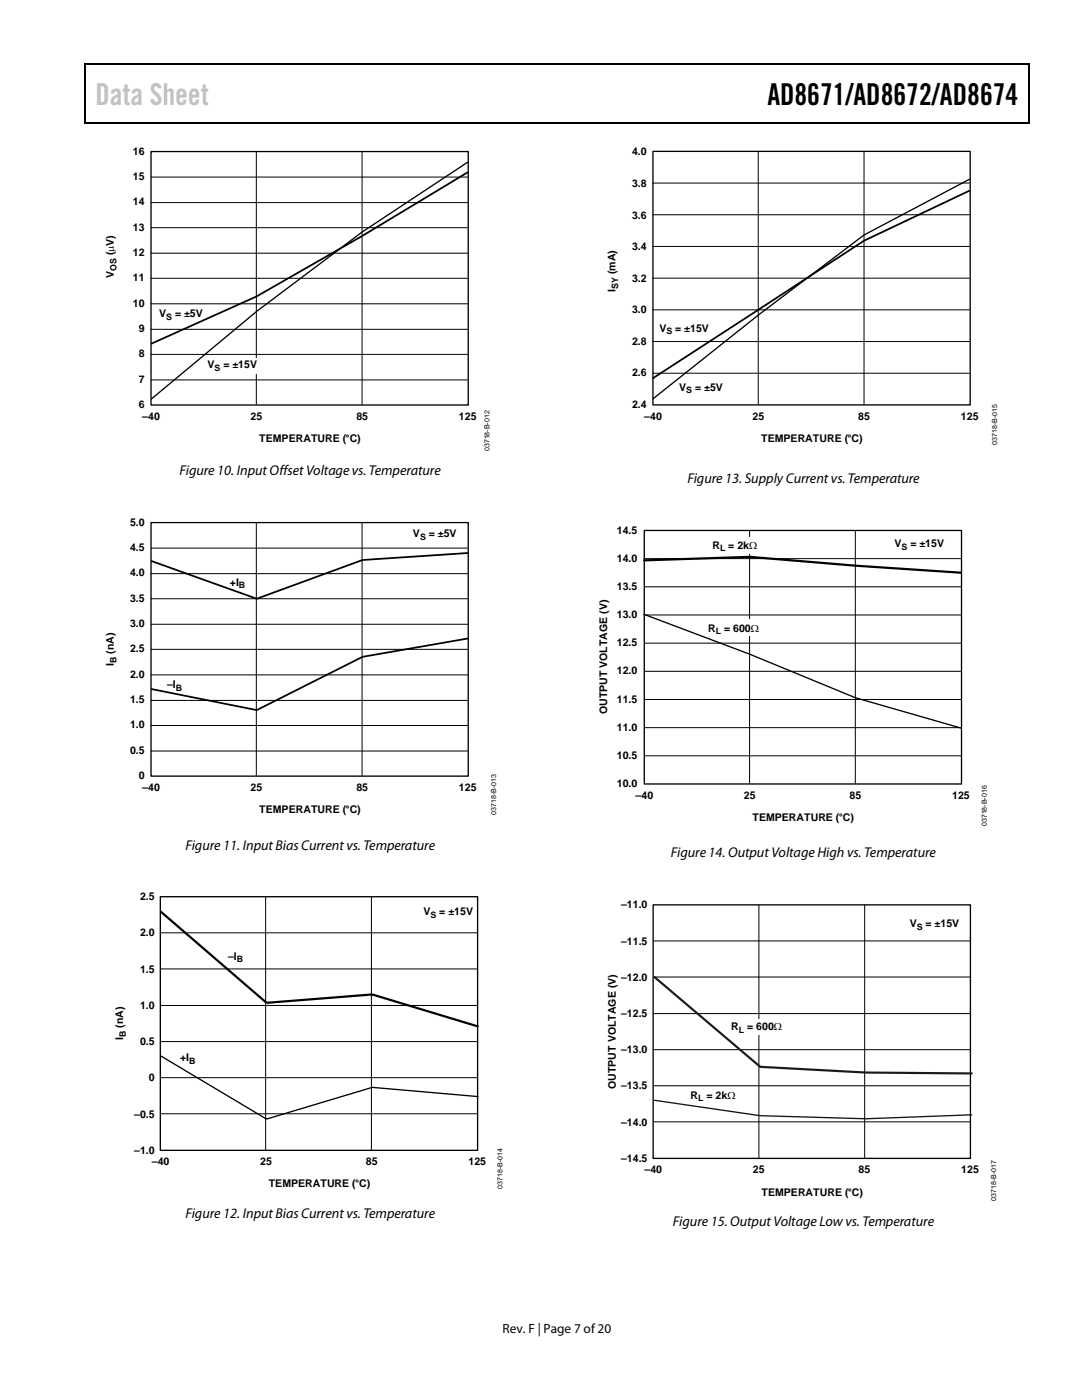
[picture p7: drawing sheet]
<svg xmlns="http://www.w3.org/2000/svg" width="216mm" height="279mm" viewBox="0 0 216 279" stroke-linecap="round" stroke-linejoin="round" font-family="sans-serif">
<path d="M16.9 12.7h.2v1h-.2zM16.9 12.7h.2v.3h-.2zM114.3 12.7h.3v.3h-.3zM205.1 12.7h.3v1h-.3zM205.1 12.7h.3v.3h-.3zM16.9 24.4h.2v.2h-.2zM114 24.4h.3v.2h-.3zM205.1 24.4h.3v.2h-.3z" fill="#000"/>
<path d="M17 13.7v10.7M17.1 12.8h97.2M114.6 12.8h90.5M205.2 13.7v10.7M17.1 24.5h188" fill="none" stroke="#000" stroke-width=".25"/>
<path d="M30 35.3h63.3M51.1 30.2v50.5M72.2 30.2v50.5M30 40.4h63.3M30 45.4h63.3M30 50.5h63.3M30 55.5h63.3M30 60.6h63.3M30 70.7h63.3M30 65.7h63.3M30 75.8h63.3" fill="none" stroke="#000" stroke-width=".2"/>
<path d="M30.1 30.2h63.3v50.6h-63.3zM93.3 32.4l-21.1 13.9-21 15.8-21.1 17.6" fill="none" stroke="#000" stroke-width=".26"/>
<path d="M93.3 34.4l-21.1 12.7-21 12-21.1 9.5" fill="none" stroke="#000" stroke-width=".35"/>
<path d="M47.5 71.4h6.5v3.1h-6.5z" fill="#fff"/>
<path d="M30 109.4h63.3M30 114.5h63.3M30 119.5h63.3M51.1 104.3v50.5M72.2 104.3v50.5M30 124.6h63.3M30 129.6h63.3M30 134.7h63.3M30 139.8h63.3M30 144.8h63.3M30 149.9h63.3" fill="none" stroke="#000" stroke-width=".2"/>
<path d="M30.1 104.3h63.3v50.6h-63.3z" fill="none" stroke="#000" stroke-width=".26"/>
<path d="M93.5 110.4l-21.2 1.4-21.1 7.7-21.1-7.6M93.5 127.4l-21.2 3.7-21.1 10.6-21.1-4.2" fill="none" stroke="#000" stroke-width=".35"/>
<path d="M80.8 105h11.4v3.5h-11.4z" fill="#fff"/>
<path d="M53 179v50.5M74.1 179v50.5M32 186.2h63.2M32 193.4h63.2M32 200.7h63.2M32 207.9h63.2M32 215.1h63.2M32 222.3h63.2" fill="none" stroke="#000" stroke-width=".2"/>
<path d="M32 179h63.3v50.6h-63.3z" fill="none" stroke="#000" stroke-width=".26"/>
<g fill="#fff">
<path d="M45.4 189.8h3.9v2.5h-3.9z"/>
<path d="M82.9 180.4h11.9v3.5h-11.9z"/>
</g>
<path d="M130.3 30.2h63.3v50.6h-63.3zM193.5 35.7l-21.1 11.2-21.1 16-21.1 16.8M32 210.7l21.2 12.6 21.1-6.3 21.2 1.9" fill="none" stroke="#000" stroke-width=".26"/>
<path d="M32 181.9l21.2 18.2 21.1-1.6 21.2 6.4" fill="none" stroke="#000" stroke-width=".44"/>
<path d="M130.2 36.5h63.3M151.3 30.2v50.5M172.4 30.2v50.5M130.2 55.5h63.3M130.2 42.9h63.3M130.2 49.2h63.3M130.2 61.8h63.3M130.2 74.5h63.3M130.2 68.2h63.3" fill="none" stroke="#000" stroke-width=".2"/>
<path d="M193.5 38l-21.1 10-42.2 27.5" fill="none" stroke="#000" stroke-width=".35"/>
<g fill="#fff">
<path d="M134.2 64.4h8.2v2.8h-8.2z"/>
<path d="M138 76.1h7.1v2.7h-7.1z"/>
</g>
<path d="M128.5 111.5h63.3M128.5 117.1h63.3M149.6 105.9v50.5M170.7 105.9v50.5M128.5 122.7h63.3M128.5 128.4h63.3M128.5 134h63.3M128.5 139.6h63.3M128.5 145.2h63.3M128.5 150.8h63.3" fill="none" stroke="#000" stroke-width=".2"/>
<path d="M128.6 105.9h63.3v50.6h-63.3zM128.4 122.6l21.2 7.9 21.1 8.7 21.1 6.1" fill="none" stroke="#000" stroke-width=".26"/>
<path d="M128.4 111.8l21.2-.7 21.1 1.8 21.1 1.4" fill="none" stroke="#000" stroke-width=".44"/>
<g fill="#fff">
<path d="M140.5 123.7h15.5v3.2h-15.5z"/>
<path d="M141.9 107.3h13.6v3.2h-13.6z"/>
</g>
<path d="M130.4 195h63.2M130.4 187.8h63.2M151.4 180.6v50.5M172.5 180.6v50.5M130.4 216.7h63.2M130.4 209.5h63.2M130.4 202.3h63.2M130.4 223.9h63.2" fill="none" stroke="#000" stroke-width=".2"/>
<path d="M130.3 180.6h63.3v50.6h-63.3z" fill="none" stroke="#000" stroke-width=".26"/>
<g fill="#fff">
<path d="M145.2 203.3h15.4v3.2h-15.4z"/>
<path d="M137.5 217h13.6v3.3h-13.6z"/>
<path d="M180.8 182.7h11.3v3.2h-11.3z"/>
</g>
<path d="M130.6 195l21.1 17.9 21.1 1.2 21.1 .1" fill="none" stroke="#1f1f1f" stroke-width=".44"/>
<path d="M130.6 219.6l21.1 3.1 21.1 .6 21.1-.8" fill="none" stroke="#141414" stroke-width=".26"/>
<text font-size="6" fill="#c1c1c1" x="19" y="20.9">Data Sheet</text>
<text font-size="6" x="153.1" y="20.9">AD8671/AD8672/AD8674</text>
<g font-size="2.8">
<text x="35.8" y="94.8">Figure 10. Input Offset Voltage vs. Temperature</text>
<text x="137.2" y="96.4">Figure 13. Supply Current vs. Temperature</text>
<text x="37" y="169.5">Figure 11. Input Bias Current vs. Temperature</text>
<text x="133.9" y="171.1">Figure 14. Output Voltage High vs. Temperature</text>
<text x="37" y="243.1">Figure 12. Input Bias Current vs. Temperature</text>
<text x="134.3" y="244.6">Figure 15. Output Voltage Lowvs. Temperature</text>
</g>
<text font-size="2.7" x="100.3" y="266">Rev. F | Page 7 of20</text>
<g font-size="2.1">
<text x="26.5" y="35.9">15</text>
<text x="26.5" y="30.9">16</text>
<text x="126.1" y="31">4.0</text>
<text x="26.5" y="41">14</text>
<text x="126.1" y="37.3">3.8</text>
<text x="26.5" y="46">13</text>
<text x="126.1" y="43.6">3.6</text>
<text x="22.7" y="50.9" transform="rotate(-90 22.7 50.9)">(µV)</text>
<text x="26.5" y="51.1">12</text>
<text x="126.1" y="49.9">3.4</text>
<text x="22.7" y="55.5" transform="rotate(-90 22.7 55.5)">V</text>
<text x="26.5" y="56.1">11</text>
<text x="122.8" y="54.7" transform="rotate(-90 122.8 54.7)">(mA)</text>
<text x="122.8" y="58.2" transform="rotate(-90 122.8 58.2)">I</text>
<text x="126.1" y="56.2">3.2</text>
<text x="26.5" y="61.2">10</text>
<text x="31.8" y="63.3">V</text>
<text x="34.9" y="63.3">= ±5V</text>
<text x="126.1" y="62.5">3.0</text>
<text x="27.7" y="71.3">8</text>
<text x="27.7" y="66.2">9</text>
<text x="126.1" y="68.8">2.8</text>
<text x="131.6" y="66.2">V</text>
<text x="134.7" y="66.2">= ±15V</text>
<text x="27.7" y="76.4">7</text>
<text x="41.4" y="73.5">V</text>
<text x="44.6" y="73.5">= ±</text>
<text x="47.5" y="73.5">15V</text>
<text x="126.1" y="75.1">2.6</text>
<text x="135.5" y="77.9">V</text>
<text x="138.7" y="77.9">= ±5V</text>
<text x="27.7" y="81.4">6</text>
<text x="28.4" y="83.8">–40</text>
<text x="50" y="83.8">25</text>
<text x="71.1" y="83.8">85</text>
<text x="91.6" y="83.8">125</text>
<text x="126.1" y="81.4">2.4</text>
<text x="128.6" y="83.8">–40</text>
<text x="150.2" y="83.8">25</text>
<text x="171.3" y="83.8">85</text>
<text x="191.7" y="83.8">125</text>
<text x="51.7" y="88.2">TEMPERATURE (°C)</text>
<text x="151.9" y="88.2">TEMPERATURE (°C)</text>
<text x="25.9" y="104.9">5.0</text>
<text x="82.4" y="107.2">V</text>
<text x="85.6" y="107.2">= ±5V</text>
<text x="123.1" y="106.5">14.5</text>
<text x="25.9" y="110">4.5</text>
<text x="123.1" y="112.1">14.0</text>
<text x="142.1" y="109.5">R</text>
<text x="145.3" y="109.5">= 2kΩ</text>
<text x="178.5" y="109.2">V</text>
<text x="181.6" y="109.2">= ±15V</text>
<text x="25.9" y="115">4.0</text>
<text x="45.9" y="116.9">+I</text>
<text x="123.1" y="117.7">13.5</text>
<text x="25.9" y="125.1">3.0</text>
<text x="25.9" y="120.1">3.5</text>
<text x="123.1" y="123.4">13.0</text>
<text x="22.7" y="130.4" transform="rotate(-90 22.7 130.4)">(nA)</text>
<text x="25.9" y="130.2">2.5</text>
<text x="123.1" y="129">12.5</text>
<text x="141.3" y="126.1">R</text>
<text x="144.5" y="126.1">= 600</text>
<text x="149.8" y="126.1">Ω</text>
<text x="22.7" y="132.9" transform="rotate(-90 22.7 132.9)">I</text>
<text x="25.9" y="135.3">2.0</text>
<text x="33.3" y="137.3">–I</text>
<text x="123.1" y="134.6">12.0</text>
<text x="25.9" y="140.3">1.5</text>
<text x="121.1" y="142.5" transform="rotate(-90 121.1 142.5)">OUTPUT VOLTAGE (V)</text>
<text x="123.1" y="140.2">11.5</text>
<text x="25.9" y="145.4">1.0</text>
<text x="123.1" y="145.9">11.0</text>
<text x="25.9" y="150.4">0.5</text>
<text x="27.7" y="155.5">0</text>
<text x="123.1" y="151.5">10.5</text>
<text x="28.4" y="157.9">–40</text>
<text x="50" y="157.9">25</text>
<text x="71.1" y="157.9">85</text>
<text x="91.6" y="157.9">125</text>
<text x="123.1" y="157.1">10.0</text>
<text x="126.8" y="159.4">–40</text>
<text x="148.4" y="159.4">25</text>
<text x="169.5" y="159.4">85</text>
<text x="190" y="159.4">125</text>
<text x="51.7" y="162.3">TEMPERATURE (°C)</text>
<text x="150.2" y="163.9">TEMPERATURE (°C)</text>
<text x="28" y="179.7">2.5</text>
<text x="84.5" y="182.6">V</text>
<text x="87.7" y="182.6">= ±15V</text>
<text x="123.9" y="181.3">–11.0</text>
<text x="181.5" y="185.1">V</text>
<text x="184.7" y="185.1">= ±15V</text>
<text x="28" y="186.9">2.0</text>
<text x="45.5" y="191.5">–I</text>
<text x="123.9" y="188.5">–11.5</text>
<text x="28" y="194.1">1.5</text>
<text x="123.9" y="195.7">–12.0</text>
<text x="28" y="201.4">1.0</text>
<text x="123.9" y="203">–12.5</text>
<text x="24.6" y="207.6" transform="rotate(-90 24.6 207.6)">I</text>
<text x="24.6" y="205.2" transform="rotate(-90 24.6 205.2)">(nA)</text>
<text x="28" y="208.6">0.5</text>
<text x="145.9" y="205.6">R</text>
<text x="149.1" y="205.6">= 600Ω</text>
<text x="29.7" y="215.8">0</text>
<text x="35.9" y="211.8">+I</text>
<text x="123.9" y="210.2">–13.0</text>
<text x="122.9" y="217.3" transform="rotate(-90 122.9 217.3)">OUTPUT VOLTAGE (V)</text>
<text x="123.9" y="217.4">–13.5</text>
<text x="137.8" y="219.2">R</text>
<text x="141" y="219.2">= 2kΩ</text>
<text x="26.8" y="223">–0.5</text>
<text x="123.9" y="224.7">–14.0</text>
<text x="26.8" y="230.3">–1.0</text>
<text x="30.3" y="232.6">–40</text>
<text x="51.9" y="232.6">25</text>
<text x="73" y="232.6">85</text>
<text x="93.5" y="232.6">125</text>
<text x="123.9" y="231.9">–14.5</text>
<text x="53.6" y="237">TEMPERATURE (°C)</text>
<text x="128.6" y="234.2">–40</text>
<text x="150.2" y="234.2">25</text>
<text x="152" y="238.6">TEMPERATURE (°C)</text>
<text x="171.3" y="234.2">85</text>
<text x="191.8" y="234.2">125</text>
</g>
<g font-size="1.8">
<text x="23.2" y="54.1" transform="rotate(-90 23.2 54.1)">OS</text>
<text x="123.4" y="57.6" transform="rotate(-90 123.4 57.6)">SY</text>
<text x="33.2" y="63.9">S</text>
<text x="133" y="66.7">S</text>
<text x="42.8" y="74">S</text>
<text x="136.9" y="78.5">S</text>
<text x="83.8" y="107.8">S</text>
<text x="143.7" y="110">L</text>
<text x="179.9" y="109.7">S</text>
<text x="47.7" y="117.4">B</text>
<text x="142.8" y="126.6">L</text>
<text x="23.2" y="132.3" transform="rotate(-90 23.2 132.3)">B</text>
<text x="35.1" y="137.9">B</text>
<text x="85.9" y="183.2">S</text>
<text x="182.9" y="185.6">S</text>
<text x="47.3" y="192">B</text>
<text x="25.1" y="207" transform="rotate(-90 25.1 207)">B</text>
<text x="147.4" y="206.2">L</text>
<text x="37.7" y="212.3">B</text>
<text x="139.3" y="219.8">L</text>
</g>
<g font-size="1.4">
<text x="199" y="88.7" transform="rotate(-90 199 88.7)">03718-B-015</text>
<text x="97.7" y="90" transform="rotate(-90 97.7 90)">03718-B-012</text>
<text x="99" y="162.6" transform="rotate(-90 99 162.6)">03718-B-013</text>
<text x="196.9" y="164.9" transform="rotate(-90 196.9 164.9)">03718-B-016</text>
<text x="100.3" y="237.3" transform="rotate(-90 100.3 237.3)">03718-B-014</text>
<text x="198.8" y="239.7" transform="rotate(-90 198.8 239.7)">03718-B-017</text>
</g>
</svg>
